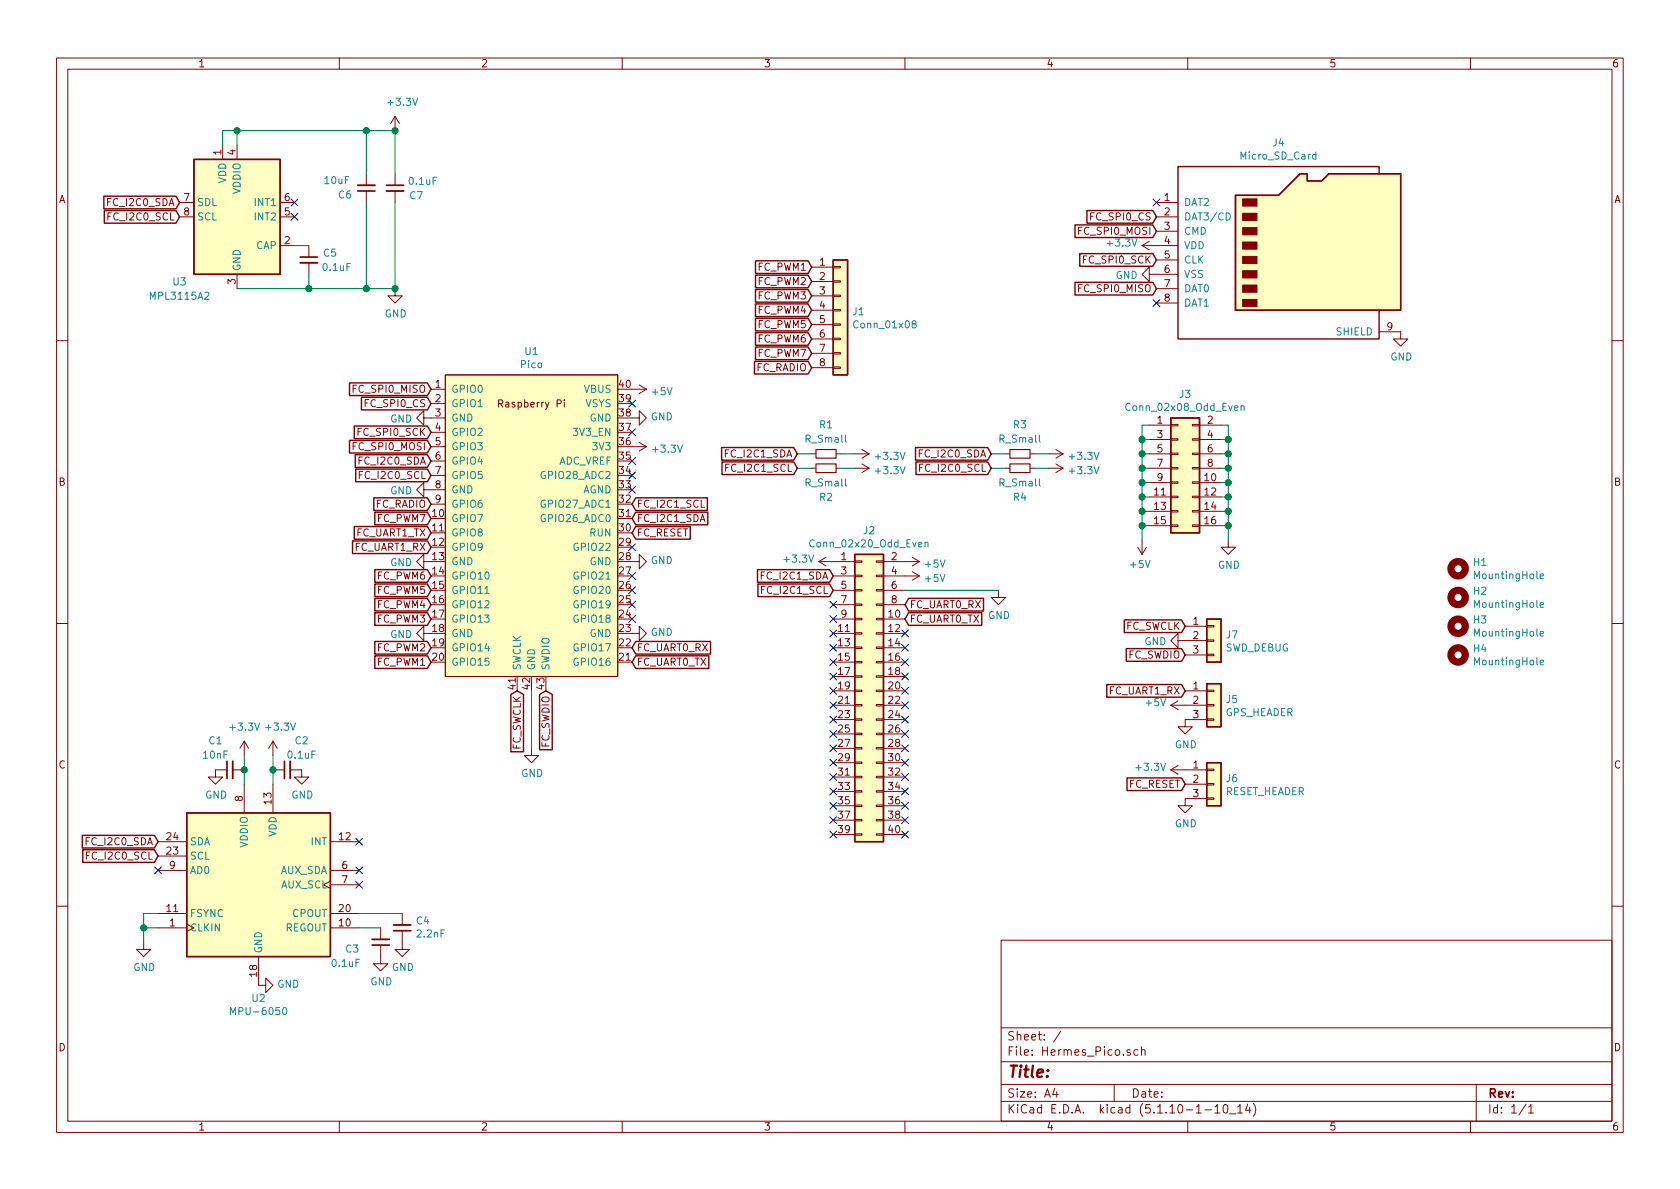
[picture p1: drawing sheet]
EESchema Schematic File Version 4
EELAYER 30 0
EELAYER END
$Descr A4 11693 8268
encoding utf-8
Sheet 1 1
Title ""
Date ""
Rev ""
Comp ""
Comment1 ""
Comment2 ""
Comment3 ""
Comment4 ""
$EndDescr
$Comp
L MCU_RaspberryPi_and_Boards:Pico U1
U 1 1
P 3700 3650
F 0 "U1" H 3700 4865 50  0000 C CNN
F 1 "Pico" H 3700 4774 50  0000 C CNN
F 2 "MCU_RaspberryPi_and_Boards:RPi_Pico_SMD_TH" V 3700 3650 50  0001 C CNN
F 3 "" H 3700 3650 50  0001 C CNN
	1    3700 3650
	1    0    0    -1  
$EndComp
$Comp
L Connector_Generic:Conn_01x08 J1
U 1 1
P 5850 2150
F 0 "J1" H 5930 2142 50  0000 L CNN
F 1 "Conn_01x08" H 5930 2051 50  0000 L CNN
F 2 "Connector_PinHeader_2.54mm:PinHeader_1x08_P2.54mm_Vertical" H 5850 2150 50  0001 C CNN
F 3 "~" H 5850 2150 50  0001 C CNN
	1    5850 2150
	1    0    0    -1  
$EndComp
$Comp
L Connector_Generic:Conn_02x08_Odd_Even J3
U 1 1
P 8200 3250
F 0 "J3" H 8250 3767 50  0000 C CNN
F 1 "Conn_02x08_Odd_Even" H 8250 3676 50  0000 C CNN
F 2 "Connector_PinHeader_2.54mm:PinHeader_2x08_P2.54mm_Vertical" H 8200 3250 50  0001 C CNN
F 3 "~" H 8200 3250 50  0001 C CNN
	1    8200 3250
	1    0    0    -1  
$EndComp
$Comp
L Connector_Generic:Conn_02x20_Odd_Even J2
U 1 1
P 6000 4800
F 0 "J2" H 6050 5917 50  0000 C CNN
F 1 "Conn_02x20_Odd_Even" H 6050 5826 50  0000 C CNN
F 2 "Connector_PinHeader_2.54mm:PinHeader_2x20_P2.54mm_Vertical" H 6000 4800 50  0001 C CNN
F 3 "~" H 6000 4800 50  0001 C CNN
	1    6000 4800
	1    0    0    -1  
$EndComp
$Comp
L power:+5V #PWR013
U 1 1
P 7950 3750
F 0 "#PWR013" H 7950 3600 50  0001 C CNN
F 1 "+5V" H 7965 3923 50  0000 C CNN
F 2 "" H 7950 3750 50  0001 C CNN
F 3 "" H 7950 3750 50  0001 C CNN
	1    7950 3750
	-1   0    0    1   
$EndComp
$Comp
L power:GND #PWR015
U 1 1
P 8550 3750
F 0 "#PWR015" H 8550 3500 50  0001 C CNN
F 1 "GND" H 8555 3577 50  0000 C CNN
F 2 "" H 8550 3750 50  0001 C CNN
F 3 "" H 8550 3750 50  0001 C CNN
	1    8550 3750
	1    0    0    -1  
$EndComp
Wire Wire Line
	8000 2950 7950 2950
Wire Wire Line
	7950 2950 7950 3050
Wire Wire Line
	8000 3050 7950 3050
Connection ~ 7950 3050
Wire Wire Line
	7950 3050 7950 3150
Wire Wire Line
	8000 3150 7950 3150
Connection ~ 7950 3150
Wire Wire Line
	7950 3150 7950 3250
Wire Wire Line
	8000 3250 7950 3250
Connection ~ 7950 3250
Wire Wire Line
	7950 3250 7950 3350
Wire Wire Line
	8000 3350 7950 3350
Connection ~ 7950 3350
Wire Wire Line
	7950 3350 7950 3450
Wire Wire Line
	8000 3450 7950 3450
Connection ~ 7950 3450
Wire Wire Line
	7950 3450 7950 3550
Wire Wire Line
	8000 3550 7950 3550
Connection ~ 7950 3550
Wire Wire Line
	7950 3550 7950 3650
Wire Wire Line
	8000 3650 7950 3650
Connection ~ 7950 3650
Wire Wire Line
	7950 3650 7950 3750
Wire Wire Line
	8500 2950 8550 2950
Wire Wire Line
	8550 2950 8550 3050
Wire Wire Line
	8500 3050 8550 3050
Connection ~ 8550 3050
Wire Wire Line
	8550 3050 8550 3150
Wire Wire Line
	8500 3150 8550 3150
Connection ~ 8550 3150
Wire Wire Line
	8550 3150 8550 3250
Wire Wire Line
	8500 3250 8550 3250
Connection ~ 8550 3250
Wire Wire Line
	8550 3250 8550 3350
Wire Wire Line
	8500 3350 8550 3350
Connection ~ 8550 3350
Wire Wire Line
	8550 3350 8550 3450
Wire Wire Line
	8500 3450 8550 3450
Connection ~ 8550 3450
Wire Wire Line
	8550 3450 8550 3550
Wire Wire Line
	8500 3550 8550 3550
Connection ~ 8550 3550
Wire Wire Line
	8550 3550 8550 3650
Wire Wire Line
	8500 3650 8550 3650
Connection ~ 8550 3650
Wire Wire Line
	8550 3650 8550 3750
Text GLabel 5800 4000 0    50   Input ~ 0
FC_I2C1_SDA
Text GLabel 5800 4100 0    50   Input ~ 0
FC_I2C1_SCL
Text GLabel 6300 4200 2    50   Input ~ 0
FC_UART0_RX
Text GLabel 6300 4300 2    50   Input ~ 0
FC_UART0_TX
$Comp
L power:+3.3V #PWR010
U 1 1
P 5800 3900
F 0 "#PWR010" H 5800 3750 50  0001 C CNN
F 1 "+3.3V" V 5815 4028 50  0000 L CNN
F 2 "" H 5800 3900 50  0001 C CNN
F 3 "" H 5800 3900 50  0001 C CNN
	1    5800 3900
	0    -1   -1   0   
$EndComp
$Comp
L power:+5V #PWR011
U 1 1
P 6300 3900
F 0 "#PWR011" H 6300 3750 50  0001 C CNN
F 1 "+5V" V 6315 4028 50  0000 L CNN
F 2 "" H 6300 3900 50  0001 C CNN
F 3 "" H 6300 3900 50  0001 C CNN
	1    6300 3900
	0    1    1    0   
$EndComp
$Comp
L power:+5V #PWR012
U 1 1
P 6300 4000
F 0 "#PWR012" H 6300 3850 50  0001 C CNN
F 1 "+5V" V 6315 4128 50  0000 L CNN
F 2 "" H 6300 4000 50  0001 C CNN
F 3 "" H 6300 4000 50  0001 C CNN
	1    6300 4000
	0    1    1    0   
$EndComp
$Comp
L power:GND #PWR014
U 1 1
P 6950 4100
F 0 "#PWR014" H 6950 3850 50  0001 C CNN
F 1 "GND" H 6955 3927 50  0000 C CNN
F 2 "" H 6950 4100 50  0001 C CNN
F 3 "" H 6950 4100 50  0001 C CNN
	1    6950 4100
	1    0    0    -1  
$EndComp
Wire Wire Line
	6300 4100 6950 4100
NoConn ~ 5800 4200
NoConn ~ 5800 4300
NoConn ~ 5800 4400
NoConn ~ 5800 4500
NoConn ~ 5800 4600
NoConn ~ 5800 4700
NoConn ~ 5800 4800
NoConn ~ 5800 4900
NoConn ~ 5800 5000
NoConn ~ 5800 5100
NoConn ~ 5800 5200
NoConn ~ 5800 5300
NoConn ~ 5800 5400
NoConn ~ 5800 5500
NoConn ~ 5800 5600
NoConn ~ 5800 5700
NoConn ~ 5800 5800
NoConn ~ 6300 4400
NoConn ~ 6300 4500
NoConn ~ 6300 4600
NoConn ~ 6300 4700
NoConn ~ 6300 4800
NoConn ~ 6300 4900
NoConn ~ 6300 5000
NoConn ~ 6300 5100
NoConn ~ 6300 5200
NoConn ~ 6300 5300
NoConn ~ 6300 5400
NoConn ~ 6300 5500
NoConn ~ 6300 5800
NoConn ~ 6300 5700
NoConn ~ 6300 5600
Text GLabel 3000 2700 0    50   Input ~ 0
FC_SPI0_MISO
Text GLabel 3000 2800 0    50   Input ~ 0
FC_SPI0_CS
Text GLabel 3000 3000 0    50   Input ~ 0
FC_SPI0_SCK
Text GLabel 3000 3100 0    50   Input ~ 0
FC_SPI0_MOSI
Text GLabel 3000 3800 0    50   Input ~ 0
FC_UART1_RX
Text GLabel 3000 3200 0    50   Input ~ 0
FC_I2C0_SDA
Text GLabel 3000 3300 0    50   Input ~ 0
FC_I2C0_SCL
Text GLabel 3000 3500 0    50   Input ~ 0
FC_RADIO
Text GLabel 3000 3600 0    50   Input ~ 0
FC_PWM7
Text GLabel 3000 4000 0    50   Input ~ 0
FC_PWM6
Text GLabel 3000 4100 0    50   Input ~ 0
FC_PWM5
Text GLabel 3000 4200 0    50   Input ~ 0
FC_PWM4
Text GLabel 3000 4300 0    50   Input ~ 0
FC_PWM3
Text GLabel 3000 4500 0    50   Input ~ 0
FC_PWM2
Text GLabel 3000 4600 0    50   Input ~ 0
FC_PWM1
Text GLabel 5650 1850 0    50   Input ~ 0
FC_PWM1
Text GLabel 5650 1950 0    50   Input ~ 0
FC_PWM2
Text GLabel 5650 2050 0    50   Input ~ 0
FC_PWM3
Text GLabel 5650 2150 0    50   Input ~ 0
FC_PWM4
Text GLabel 5650 2250 0    50   Input ~ 0
FC_PWM5
Text GLabel 5650 2350 0    50   Input ~ 0
FC_PWM6
Text GLabel 5650 2450 0    50   Input ~ 0
FC_PWM7
Text GLabel 5650 2550 0    50   Input ~ 0
FC_RADIO
$Comp
L power:GND #PWR01
U 1 1
P 3000 2900
F 0 "#PWR01" H 3000 2650 50  0001 C CNN
F 1 "GND" V 3005 2772 50  0000 R CNN
F 2 "" H 3000 2900 50  0001 C CNN
F 3 "" H 3000 2900 50  0001 C CNN
	1    3000 2900
	0    1    1    0   
$EndComp
$Comp
L power:GND #PWR02
U 1 1
P 3000 3400
F 0 "#PWR02" H 3000 3150 50  0001 C CNN
F 1 "GND" V 3005 3272 50  0000 R CNN
F 2 "" H 3000 3400 50  0001 C CNN
F 3 "" H 3000 3400 50  0001 C CNN
	1    3000 3400
	0    1    1    0   
$EndComp
$Comp
L power:GND #PWR03
U 1 1
P 3000 3900
F 0 "#PWR03" H 3000 3650 50  0001 C CNN
F 1 "GND" V 3005 3772 50  0000 R CNN
F 2 "" H 3000 3900 50  0001 C CNN
F 3 "" H 3000 3900 50  0001 C CNN
	1    3000 3900
	0    1    1    0   
$EndComp
$Comp
L power:GND #PWR04
U 1 1
P 3000 4400
F 0 "#PWR04" H 3000 4150 50  0001 C CNN
F 1 "GND" V 3005 4272 50  0000 R CNN
F 2 "" H 3000 4400 50  0001 C CNN
F 3 "" H 3000 4400 50  0001 C CNN
	1    3000 4400
	0    1    1    0   
$EndComp
$Comp
L power:GND #PWR09
U 1 1
P 4400 4400
F 0 "#PWR09" H 4400 4150 50  0001 C CNN
F 1 "GND" V 4405 4272 50  0000 R CNN
F 2 "" H 4400 4400 50  0001 C CNN
F 3 "" H 4400 4400 50  0001 C CNN
	1    4400 4400
	0    -1   -1   0   
$EndComp
$Comp
L power:GND #PWR08
U 1 1
P 4400 3900
F 0 "#PWR08" H 4400 3650 50  0001 C CNN
F 1 "GND" V 4405 3772 50  0000 R CNN
F 2 "" H 4400 3900 50  0001 C CNN
F 3 "" H 4400 3900 50  0001 C CNN
	1    4400 3900
	0    -1   -1   0   
$EndComp
$Comp
L power:GND #PWR06
U 1 1
P 4400 2900
F 0 "#PWR06" H 4400 2650 50  0001 C CNN
F 1 "GND" V 4405 2772 50  0000 R CNN
F 2 "" H 4400 2900 50  0001 C CNN
F 3 "" H 4400 2900 50  0001 C CNN
	1    4400 2900
	0    -1   -1   0   
$EndComp
Text GLabel 4400 3700 2    50   Input ~ 0
FC_RESET
$Comp
L power:+5V #PWR05
U 1 1
P 4400 2700
F 0 "#PWR05" H 4400 2550 50  0001 C CNN
F 1 "+5V" V 4415 2828 50  0000 L CNN
F 2 "" H 4400 2700 50  0001 C CNN
F 3 "" H 4400 2700 50  0001 C CNN
	1    4400 2700
	0    1    1    0   
$EndComp
$Comp
L power:+3.3V #PWR07
U 1 1
P 4400 3100
F 0 "#PWR07" H 4400 2950 50  0001 C CNN
F 1 "+3.3V" V 4415 3228 50  0000 L CNN
F 2 "" H 4400 3100 50  0001 C CNN
F 3 "" H 4400 3100 50  0001 C CNN
	1    4400 3100
	0    1    1    0   
$EndComp
$Comp
L Connector:Micro_SD_Card J4
U 1 1
P 8950 1700
F 0 "J4" H 8900 2417 50  0000 C CNN
F 1 "Micro_SD_Card" H 8900 2326 50  0000 C CNN
F 2 "Connector_Card:microSD_HC_Wuerth_693072010801" H 10100 2000 50  0001 C CNN
F 3 "http://katalog.we-online.de/em/datasheet/693072010801.pdf" H 8950 1700 50  0001 C CNN
F 4 "C164170" H 8950 1700 50  0001 C CNN "LCSC"
	1    8950 1700
	1    0    0    -1  
$EndComp
Text GLabel 8050 1500 0    50   Input ~ 0
FC_SPI0_CS
Text GLabel 8050 1600 0    50   Input ~ 0
FC_SPI0_MOSI
Text GLabel 8050 1800 0    50   Input ~ 0
FC_SPI0_SCK
Text GLabel 8050 2000 0    50   Input ~ 0
FC_SPI0_MISO
$Comp
L power:GND #PWR017
U 1 1
P 8050 1900
F 0 "#PWR017" H 8050 1650 50  0001 C CNN
F 1 "GND" V 8055 1772 50  0000 R CNN
F 2 "" H 8050 1900 50  0001 C CNN
F 3 "" H 8050 1900 50  0001 C CNN
	1    8050 1900
	0    1    1    0   
$EndComp
$Comp
L power:+3.3V #PWR016
U 1 1
P 8050 1700
F 0 "#PWR016" H 8050 1550 50  0001 C CNN
F 1 "+3.3V" V 8065 1828 50  0000 L CNN
F 2 "" H 8050 1700 50  0001 C CNN
F 3 "" H 8050 1700 50  0001 C CNN
	1    8050 1700
	0    -1   -1   0   
$EndComp
NoConn ~ 8050 2100
NoConn ~ 8050 1400
$Comp
L power:GND #PWR018
U 1 1
P 9750 2300
F 0 "#PWR018" H 9750 2050 50  0001 C CNN
F 1 "GND" H 9755 2127 50  0000 C CNN
F 2 "" H 9750 2300 50  0001 C CNN
F 3 "" H 9750 2300 50  0001 C CNN
	1    9750 2300
	1    0    0    -1  
$EndComp
$Comp
L Sensor_Motion:MPU-6050 U2
U 1 1
P 1800 6150
F 0 "U2" H 1800 5361 50  0000 C CNN
F 1 "MPU-6050" H 1800 5270 50  0000 C CNN
F 2 "Sensor_Motion:InvenSense_QFN-24_4x4mm_P0.5mm" H 1800 5350 50  0001 C CNN
F 3 "https://store.invensense.com/datasheets/invensense/MPU-6050_DataSheet_V3%204.pdf" H 1800 6000 50  0001 C CNN
F 4 "C24112" H 1800 6150 50  0001 C CNN "LCSC"
	1    1800 6150
	1    0    0    -1  
$EndComp
Text GLabel 1100 5850 0    50   Input ~ 0
FC_I2C0_SDA
Text GLabel 1100 5950 0    50   Input ~ 0
FC_I2C0_SCL
$Comp
L power:+3.3V #PWR021
U 1 1
P 1700 5250
F 0 "#PWR021" H 1700 5100 50  0001 C CNN
F 1 "+3.3V" H 1700 5450 50  0000 C CNN
F 2 "" H 1700 5250 50  0001 C CNN
F 3 "" H 1700 5250 50  0001 C CNN
	1    1700 5250
	1    0    0    -1  
$EndComp
$Comp
L power:+3.3V #PWR023
U 1 1
P 1900 5250
F 0 "#PWR023" H 1900 5100 50  0001 C CNN
F 1 "+3.3V" H 1950 5450 50  0000 C CNN
F 2 "" H 1900 5250 50  0001 C CNN
F 3 "" H 1900 5250 50  0001 C CNN
	1    1900 5250
	1    0    0    -1  
$EndComp
$Comp
L power:GND #PWR022
U 1 1
P 1800 6850
F 0 "#PWR022" H 1800 6600 50  0001 C CNN
F 1 "GND" V 1805 6722 50  0000 R CNN
F 2 "" H 1800 6850 50  0001 C CNN
F 3 "" H 1800 6850 50  0001 C CNN
	1    1800 6850
	0    -1   -1   0   
$EndComp
$Comp
L power:GND #PWR025
U 1 1
P 2650 6650
F 0 "#PWR025" H 2650 6400 50  0001 C CNN
F 1 "GND" H 2655 6477 50  0000 C CNN
F 2 "" H 2650 6650 50  0001 C CNN
F 3 "" H 2650 6650 50  0001 C CNN
	1    2650 6650
	1    0    0    -1  
$EndComp
$Comp
L power:GND #PWR026
U 1 1
P 2800 6550
F 0 "#PWR026" H 2800 6300 50  0001 C CNN
F 1 "GND" H 2805 6377 50  0000 C CNN
F 2 "" H 2800 6550 50  0001 C CNN
F 3 "" H 2800 6550 50  0001 C CNN
	1    2800 6550
	1    0    0    -1  
$EndComp
$Comp
L Device:C_Small C3
U 1 1
P 2650 6550
F 0 "C3" H 2900 6600 50  0000 R CNN
F 1 "0.1uF" H 3000 6700 50  0000 R CNN
F 2 "Capacitor_SMD:C_0402_1005Metric" H 2650 6550 50  0001 C CNN
F 3 "~" H 2650 6550 50  0001 C CNN
F 4 "C307331" H 2650 6550 50  0001 C CNN "LCSC"
	1    2650 6550
	-1   0    0    1   
$EndComp
$Comp
L Device:C_Small C4
U 1 1
P 2800 6450
F 0 "C4" H 2708 6404 50  0000 R CNN
F 1 "2.2nF" H 2708 6495 50  0000 R CNN
F 2 "Capacitor_SMD:C_0402_1005Metric" H 2800 6450 50  0001 C CNN
F 3 "~" H 2800 6450 50  0001 C CNN
F 4 "C1531" H 2800 6450 50  0001 C CNN "LCSC"
	1    2800 6450
	-1   0    0    1   
$EndComp
Wire Wire Line
	2500 6350 2800 6350
Wire Wire Line
	2500 6450 2650 6450
$Comp
L power:GND #PWR019
U 1 1
P 1000 6550
F 0 "#PWR019" H 1000 6300 50  0001 C CNN
F 1 "GND" H 1005 6377 50  0000 C CNN
F 2 "" H 1000 6550 50  0001 C CNN
F 3 "" H 1000 6550 50  0001 C CNN
	1    1000 6550
	1    0    0    -1  
$EndComp
Wire Wire Line
	1100 6350 1000 6350
Wire Wire Line
	1000 6350 1000 6450
Wire Wire Line
	1100 6450 1000 6450
Connection ~ 1000 6450
Wire Wire Line
	1000 6450 1000 6550
NoConn ~ 1100 6050
NoConn ~ 2500 6050
NoConn ~ 2500 6150
NoConn ~ 2500 5850
$Comp
L Device:C_Small C2
U 1 1
P 2000 5350
F 0 "C2" V 2200 5250 50  0000 C CNN
F 1 "0.1uF" V 2100 5250 50  0000 C CNN
F 2 "Capacitor_SMD:C_0402_1005Metric" H 2000 5350 50  0001 C CNN
F 3 "~" H 2000 5350 50  0001 C CNN
F 4 "C307331" V 2000 5350 50  0001 C CNN "LCSC"
	1    2000 5350
	0    -1   -1   0   
$EndComp
$Comp
L Device:C_Small C1
U 1 1
P 1600 5350
F 0 "C1" V 1800 5450 50  0000 C CNN
F 1 "10nF" V 1700 5450 50  0000 C CNN
F 2 "Capacitor_SMD:C_0402_1005Metric" H 1600 5350 50  0001 C CNN
F 3 "~" H 1600 5350 50  0001 C CNN
F 4 "C15195" V 1600 5350 50  0001 C CNN "LCSC"
	1    1600 5350
	0    -1   -1   0   
$EndComp
Wire Wire Line
	1900 5250 1900 5350
Wire Wire Line
	1900 5350 1900 5450
Connection ~ 1900 5350
Wire Wire Line
	1700 5250 1700 5350
Wire Wire Line
	1700 5350 1700 5450
Connection ~ 1700 5350
$Comp
L power:GND #PWR020
U 1 1
P 1500 5350
F 0 "#PWR020" H 1500 5100 50  0001 C CNN
F 1 "GND" H 1505 5177 50  0000 C CNN
F 2 "" H 1500 5350 50  0001 C CNN
F 3 "" H 1500 5350 50  0001 C CNN
	1    1500 5350
	1    0    0    -1  
$EndComp
$Comp
L power:GND #PWR024
U 1 1
P 2100 5350
F 0 "#PWR024" H 2100 5100 50  0001 C CNN
F 1 "GND" H 2105 5177 50  0000 C CNN
F 2 "" H 2100 5350 50  0001 C CNN
F 3 "" H 2100 5350 50  0001 C CNN
	1    2100 5350
	1    0    0    -1  
$EndComp
Connection ~ 2750 900 
$Comp
L power:+3.3V #PWR0101
U 1 1
P 2750 900
F 0 "#PWR0101" H 2750 750 50  0001 C CNN
F 1 "+3.3V" H 2800 1100 50  0000 C CNN
F 2 "" H 2750 900 50  0001 C CNN
F 3 "" H 2750 900 50  0001 C CNN
	1    2750 900 
	1    0    0    -1  
$EndComp
Connection ~ 2750 2000
$Comp
L power:GND #PWR0102
U 1 1
P 2750 2000
F 0 "#PWR0102" H 2750 1750 50  0001 C CNN
F 1 "GND" H 2755 1827 50  0000 C CNN
F 2 "" H 2750 2000 50  0001 C CNN
F 3 "" H 2750 2000 50  0001 C CNN
	1    2750 2000
	1    0    0    -1  
$EndComp
NoConn ~ 2050 1500
NoConn ~ 2050 1400
Connection ~ 2550 2000
Wire Wire Line
	2750 2000 2750 1400
Wire Wire Line
	2550 2000 2750 2000
Connection ~ 2150 2000
Wire Wire Line
	2550 2000 2550 1400
Wire Wire Line
	2150 2000 2550 2000
Wire Wire Line
	2150 2000 2150 1900
Wire Wire Line
	1650 2000 2150 2000
Wire Wire Line
	1650 900  2550 900 
Connection ~ 1650 900 
Wire Wire Line
	1650 1000 1650 900 
Connection ~ 2550 900 
Wire Wire Line
	2750 900  2750 1200
Wire Wire Line
	2550 900  2750 900 
Wire Wire Line
	2550 900  2550 1200
Wire Wire Line
	1550 900  1650 900 
Wire Wire Line
	1550 1000 1550 900 
$Comp
L Device:C_Small C6
U 1 1
P 2550 1300
F 0 "C6" H 2750 1350 50  0000 R CNN
F 1 "10uF" H 2850 1250 50  0000 R CNN
F 2 "Capacitor_SMD:C_0402_1005Metric" H 2550 1300 50  0001 C CNN
F 3 "~" H 2550 1300 50  0001 C CNN
F 4 "C15525" H 2550 1300 50  0001 C CNN "LCSC"
	1    2550 1300
	-1   0    0    1   
$EndComp
$Comp
L Device:C_Small C7
U 1 1
P 2750 1300
F 0 "C7" H 2950 1250 50  0000 R CNN
F 1 "0.1uF" H 3050 1350 50  0000 R CNN
F 2 "Capacitor_SMD:C_0402_1005Metric" H 2750 1300 50  0001 C CNN
F 3 "~" H 2750 1300 50  0001 C CNN
F 4 "C307331" H 2750 1300 50  0001 C CNN "LCSC"
	1    2750 1300
	1    0    0    -1  
$EndComp
Wire Wire Line
	2050 1700 2150 1700
$Comp
L Device:C_Small C5
U 1 1
P 2150 1800
F 0 "C5" H 2350 1850 50  0000 R CNN
F 1 "0.1uF" H 2450 1750 50  0000 R CNN
F 2 "Capacitor_SMD:C_0402_1005Metric" H 2150 1800 50  0001 C CNN
F 3 "~" H 2150 1800 50  0001 C CNN
F 4 "C307331" H 2150 1800 50  0001 C CNN "LCSC"
	1    2150 1800
	1    0    0    -1  
$EndComp
Text GLabel 1250 1400 0    50   Input ~ 0
FC_I2C0_SDA
Text GLabel 1250 1500 0    50   Input ~ 0
FC_I2C0_SCL
$Comp
L Sensor_Pressure:MPL3115A2 U3
U 1 1
P 1650 1500
F 0 "U3" H 1250 1050 50  0000 C CNN
F 1 "MPL3115A2" H 1250 950 50  0000 C CNN
F 2 "Package_LGA:NXP_LGA-8_3x5mm_P1.25mm_H1.1mm" H 2650 1050 50  0001 C CNN
F 3 "https://www.nxp.com/docs/en/data-sheet/MPL3115A2.pdf" H 1650 1500 50  0001 C CNN
	1    1650 1500
	1    0    0    -1  
$EndComp
$Comp
L Connector_Generic:Conn_01x03 J5
U 1 1
P 8450 4900
F 0 "J5" H 8530 4942 50  0000 L CNN
F 1 "GPS_HEADER" H 8530 4851 50  0000 L CNN
F 2 "Connector_PinHeader_2.54mm:PinHeader_1x03_P2.54mm_Vertical" H 8450 4900 50  0001 C CNN
F 3 "~" H 8450 4900 50  0001 C CNN
	1    8450 4900
	1    0    0    -1  
$EndComp
$Comp
L Connector_Generic:Conn_01x03 J6
U 1 1
P 8450 5450
F 0 "J6" H 8530 5492 50  0000 L CNN
F 1 "RESET_HEADER" H 8530 5401 50  0000 L CNN
F 2 "Connector_PinHeader_2.54mm:PinHeader_1x03_P2.54mm_Vertical" H 8450 5450 50  0001 C CNN
F 3 "~" H 8450 5450 50  0001 C CNN
	1    8450 5450
	1    0    0    -1  
$EndComp
Text GLabel 8250 5450 0    50   Input ~ 0
FC_RESET
$Comp
L power:+3.3V #PWR0103
U 1 1
P 8250 5350
F 0 "#PWR0103" H 8250 5200 50  0001 C CNN
F 1 "+3.3V" V 8265 5478 50  0000 L CNN
F 2 "" H 8250 5350 50  0001 C CNN
F 3 "" H 8250 5350 50  0001 C CNN
	1    8250 5350
	0    -1   -1   0   
$EndComp
$Comp
L power:GND #PWR0104
U 1 1
P 8250 5550
F 0 "#PWR0104" H 8250 5300 50  0001 C CNN
F 1 "GND" H 8255 5377 50  0000 C CNN
F 2 "" H 8250 5550 50  0001 C CNN
F 3 "" H 8250 5550 50  0001 C CNN
	1    8250 5550
	1    0    0    -1  
$EndComp
$Comp
L power:+5V #PWR0105
U 1 1
P 8250 4900
F 0 "#PWR0105" H 8250 4750 50  0001 C CNN
F 1 "+5V" V 8265 5028 50  0000 L CNN
F 2 "" H 8250 4900 50  0001 C CNN
F 3 "" H 8250 4900 50  0001 C CNN
	1    8250 4900
	0    -1   -1   0   
$EndComp
$Comp
L power:GND #PWR0106
U 1 1
P 8250 5000
F 0 "#PWR0106" H 8250 4750 50  0001 C CNN
F 1 "GND" H 8255 4827 50  0000 C CNN
F 2 "" H 8250 5000 50  0001 C CNN
F 3 "" H 8250 5000 50  0001 C CNN
	1    8250 5000
	1    0    0    -1  
$EndComp
Text GLabel 8250 4800 0    50   Input ~ 0
FC_UART1_RX
$Comp
L Connector_Generic:Conn_01x03 J7
U 1 1
P 8450 4450
F 0 "J7" H 8530 4492 50  0000 L CNN
F 1 "SWD_DEBUG" H 8530 4401 50  0000 L CNN
F 2 "Connector_PinHeader_2.54mm:PinHeader_1x03_P2.54mm_Vertical" H 8450 4450 50  0001 C CNN
F 3 "~" H 8450 4450 50  0001 C CNN
	1    8450 4450
	1    0    0    -1  
$EndComp
Text GLabel 3600 4800 3    50   Input ~ 0
FC_SWCLK
Text GLabel 3800 4800 3    50   Input ~ 0
FC_SWDIO
$Comp
L power:GND #PWR027
U 1 1
P 3700 5200
F 0 "#PWR027" H 3700 4950 50  0001 C CNN
F 1 "GND" H 3705 5027 50  0000 C CNN
F 2 "" H 3700 5200 50  0001 C CNN
F 3 "" H 3700 5200 50  0001 C CNN
	1    3700 5200
	1    0    0    -1  
$EndComp
Wire Wire Line
	3700 4800 3700 5200
Text GLabel 8250 4550 0    50   Input ~ 0
FC_SWDIO
Text GLabel 8250 4350 0    50   Input ~ 0
FC_SWCLK
$Comp
L power:GND #PWR028
U 1 1
P 8250 4450
F 0 "#PWR028" H 8250 4200 50  0001 C CNN
F 1 "GND" V 8255 4322 50  0000 R CNN
F 2 "" H 8250 4450 50  0001 C CNN
F 3 "" H 8250 4450 50  0001 C CNN
	1    8250 4450
	0    1    1    0   
$EndComp
$Comp
L Mechanical:MountingHole H1
U 1 1
P 10150 3950
F 0 "H1" H 10250 3996 50  0000 L CNN
F 1 "MountingHole" H 10250 3905 50  0000 L CNN
F 2 "MountingHole:MountingHole_2.5mm" H 10150 3950 50  0001 C CNN
F 3 "~" H 10150 3950 50  0001 C CNN
	1    10150 3950
	1    0    0    -1  
$EndComp
$Comp
L Mechanical:MountingHole H2
U 1 1
P 10150 4150
F 0 "H2" H 10250 4196 50  0000 L CNN
F 1 "MountingHole" H 10250 4105 50  0000 L CNN
F 2 "MountingHole:MountingHole_2.5mm" H 10150 4150 50  0001 C CNN
F 3 "~" H 10150 4150 50  0001 C CNN
	1    10150 4150
	1    0    0    -1  
$EndComp
$Comp
L Mechanical:MountingHole H3
U 1 1
P 10150 4350
F 0 "H3" H 10250 4396 50  0000 L CNN
F 1 "MountingHole" H 10250 4305 50  0000 L CNN
F 2 "MountingHole:MountingHole_2.5mm" H 10150 4350 50  0001 C CNN
F 3 "~" H 10150 4350 50  0001 C CNN
	1    10150 4350
	1    0    0    -1  
$EndComp
$Comp
L Mechanical:MountingHole H4
U 1 1
P 10150 4550
F 0 "H4" H 10250 4596 50  0000 L CNN
F 1 "MountingHole" H 10250 4505 50  0000 L CNN
F 2 "MountingHole:MountingHole_2.5mm" H 10150 4550 50  0001 C CNN
F 3 "~" H 10150 4550 50  0001 C CNN
	1    10150 4550
	1    0    0    -1  
$EndComp
Text GLabel 3000 3700 0    50   Input ~ 0
FC_UART1_TX
Text GLabel 4400 3600 2    50   Input ~ 0
FC_I2C1_SDA
Text GLabel 4400 3500 2    50   Input ~ 0
FC_I2C1_SCL
Text GLabel 4400 4500 2    50   Input ~ 0
FC_UART0_RX
Text GLabel 4400 4600 2    50   Input ~ 0
FC_UART0_TX
Text GLabel 5550 3250 0    50   Input ~ 0
FC_I2C1_SCL
Text GLabel 5550 3150 0    50   Input ~ 0
FC_I2C1_SDA
Text GLabel 6900 3150 0    50   Input ~ 0
FC_I2C0_SDA
Text GLabel 6900 3250 0    50   Input ~ 0
FC_I2C0_SCL
$Comp
L Device:R_Small R2
U 1 1
P 5750 3250
F 0 "R2" V 5950 3250 50  0000 C CNN
F 1 "R_Small" V 5850 3250 50  0000 C CNN
F 2 "Resistor_SMD:R_0402_1005Metric" H 5750 3250 50  0001 C CNN
F 3 "~" H 5750 3250 50  0001 C CNN
F 4 "C25900" V 5750 3250 50  0001 C CNN "LCSC"
	1    5750 3250
	0    1    1    0   
$EndComp
$Comp
L Device:R_Small R1
U 1 1
P 5750 3150
F 0 "R1" V 5950 3150 50  0000 C CNN
F 1 "R_Small" V 5850 3150 50  0000 C CNN
F 2 "Resistor_SMD:R_0402_1005Metric" H 5750 3150 50  0001 C CNN
F 3 "~" H 5750 3150 50  0001 C CNN
F 4 "C25900" V 5750 3150 50  0001 C CNN "LCSC"
	1    5750 3150
	0    -1   -1   0   
$EndComp
Wire Wire Line
	5550 3150 5650 3150
Wire Wire Line
	5550 3250 5650 3250
$Comp
L power:+3.3V #PWR030
U 1 1
P 5950 3250
F 0 "#PWR030" H 5950 3100 50  0001 C CNN
F 1 "+3.3V" V 5965 3378 50  0000 L CNN
F 2 "" H 5950 3250 50  0001 C CNN
F 3 "" H 5950 3250 50  0001 C CNN
	1    5950 3250
	0    1    1    0   
$EndComp
$Comp
L power:+3.3V #PWR029
U 1 1
P 5950 3150
F 0 "#PWR029" H 5950 3000 50  0001 C CNN
F 1 "+3.3V" V 5965 3278 50  0000 L CNN
F 2 "" H 5950 3150 50  0001 C CNN
F 3 "" H 5950 3150 50  0001 C CNN
	1    5950 3150
	0    1    1    0   
$EndComp
Wire Wire Line
	5950 3150 5850 3150
Wire Wire Line
	5850 3250 5950 3250
$Comp
L Device:R_Small R4
U 1 1
P 7100 3250
F 0 "R4" V 7300 3250 50  0000 C CNN
F 1 "R_Small" V 7200 3250 50  0000 C CNN
F 2 "Resistor_SMD:R_0402_1005Metric" H 7100 3250 50  0001 C CNN
F 3 "~" H 7100 3250 50  0001 C CNN
F 4 "C25900" V 7100 3250 50  0001 C CNN "LCSC"
	1    7100 3250
	0    1    1    0   
$EndComp
$Comp
L Device:R_Small R3
U 1 1
P 7100 3150
F 0 "R3" V 7300 3150 50  0000 C CNN
F 1 "R_Small" V 7200 3150 50  0000 C CNN
F 2 "Resistor_SMD:R_0402_1005Metric" H 7100 3150 50  0001 C CNN
F 3 "~" H 7100 3150 50  0001 C CNN
F 4 "C25900" V 7100 3150 50  0001 C CNN "LCSC"
	1    7100 3150
	0    -1   -1   0   
$EndComp
Wire Wire Line
	6900 3150 7000 3150
Wire Wire Line
	6900 3250 7000 3250
$Comp
L power:+3.3V #PWR032
U 1 1
P 7300 3250
F 0 "#PWR032" H 7300 3100 50  0001 C CNN
F 1 "+3.3V" V 7315 3378 50  0000 L CNN
F 2 "" H 7300 3250 50  0001 C CNN
F 3 "" H 7300 3250 50  0001 C CNN
	1    7300 3250
	0    1    1    0   
$EndComp
$Comp
L power:+3.3V #PWR031
U 1 1
P 7300 3150
F 0 "#PWR031" H 7300 3000 50  0001 C CNN
F 1 "+3.3V" V 7315 3278 50  0000 L CNN
F 2 "" H 7300 3150 50  0001 C CNN
F 3 "" H 7300 3150 50  0001 C CNN
	1    7300 3150
	0    1    1    0   
$EndComp
Wire Wire Line
	7300 3150 7200 3150
Wire Wire Line
	7200 3250 7300 3250
NoConn ~ 4400 2800
NoConn ~ 4400 3000
NoConn ~ 4400 3200
NoConn ~ 4400 3300
NoConn ~ 4400 3400
NoConn ~ 4400 3800
NoConn ~ 4400 4000
NoConn ~ 4400 4100
NoConn ~ 4400 4200
NoConn ~ 4400 4300
$EndSCHEMATC
